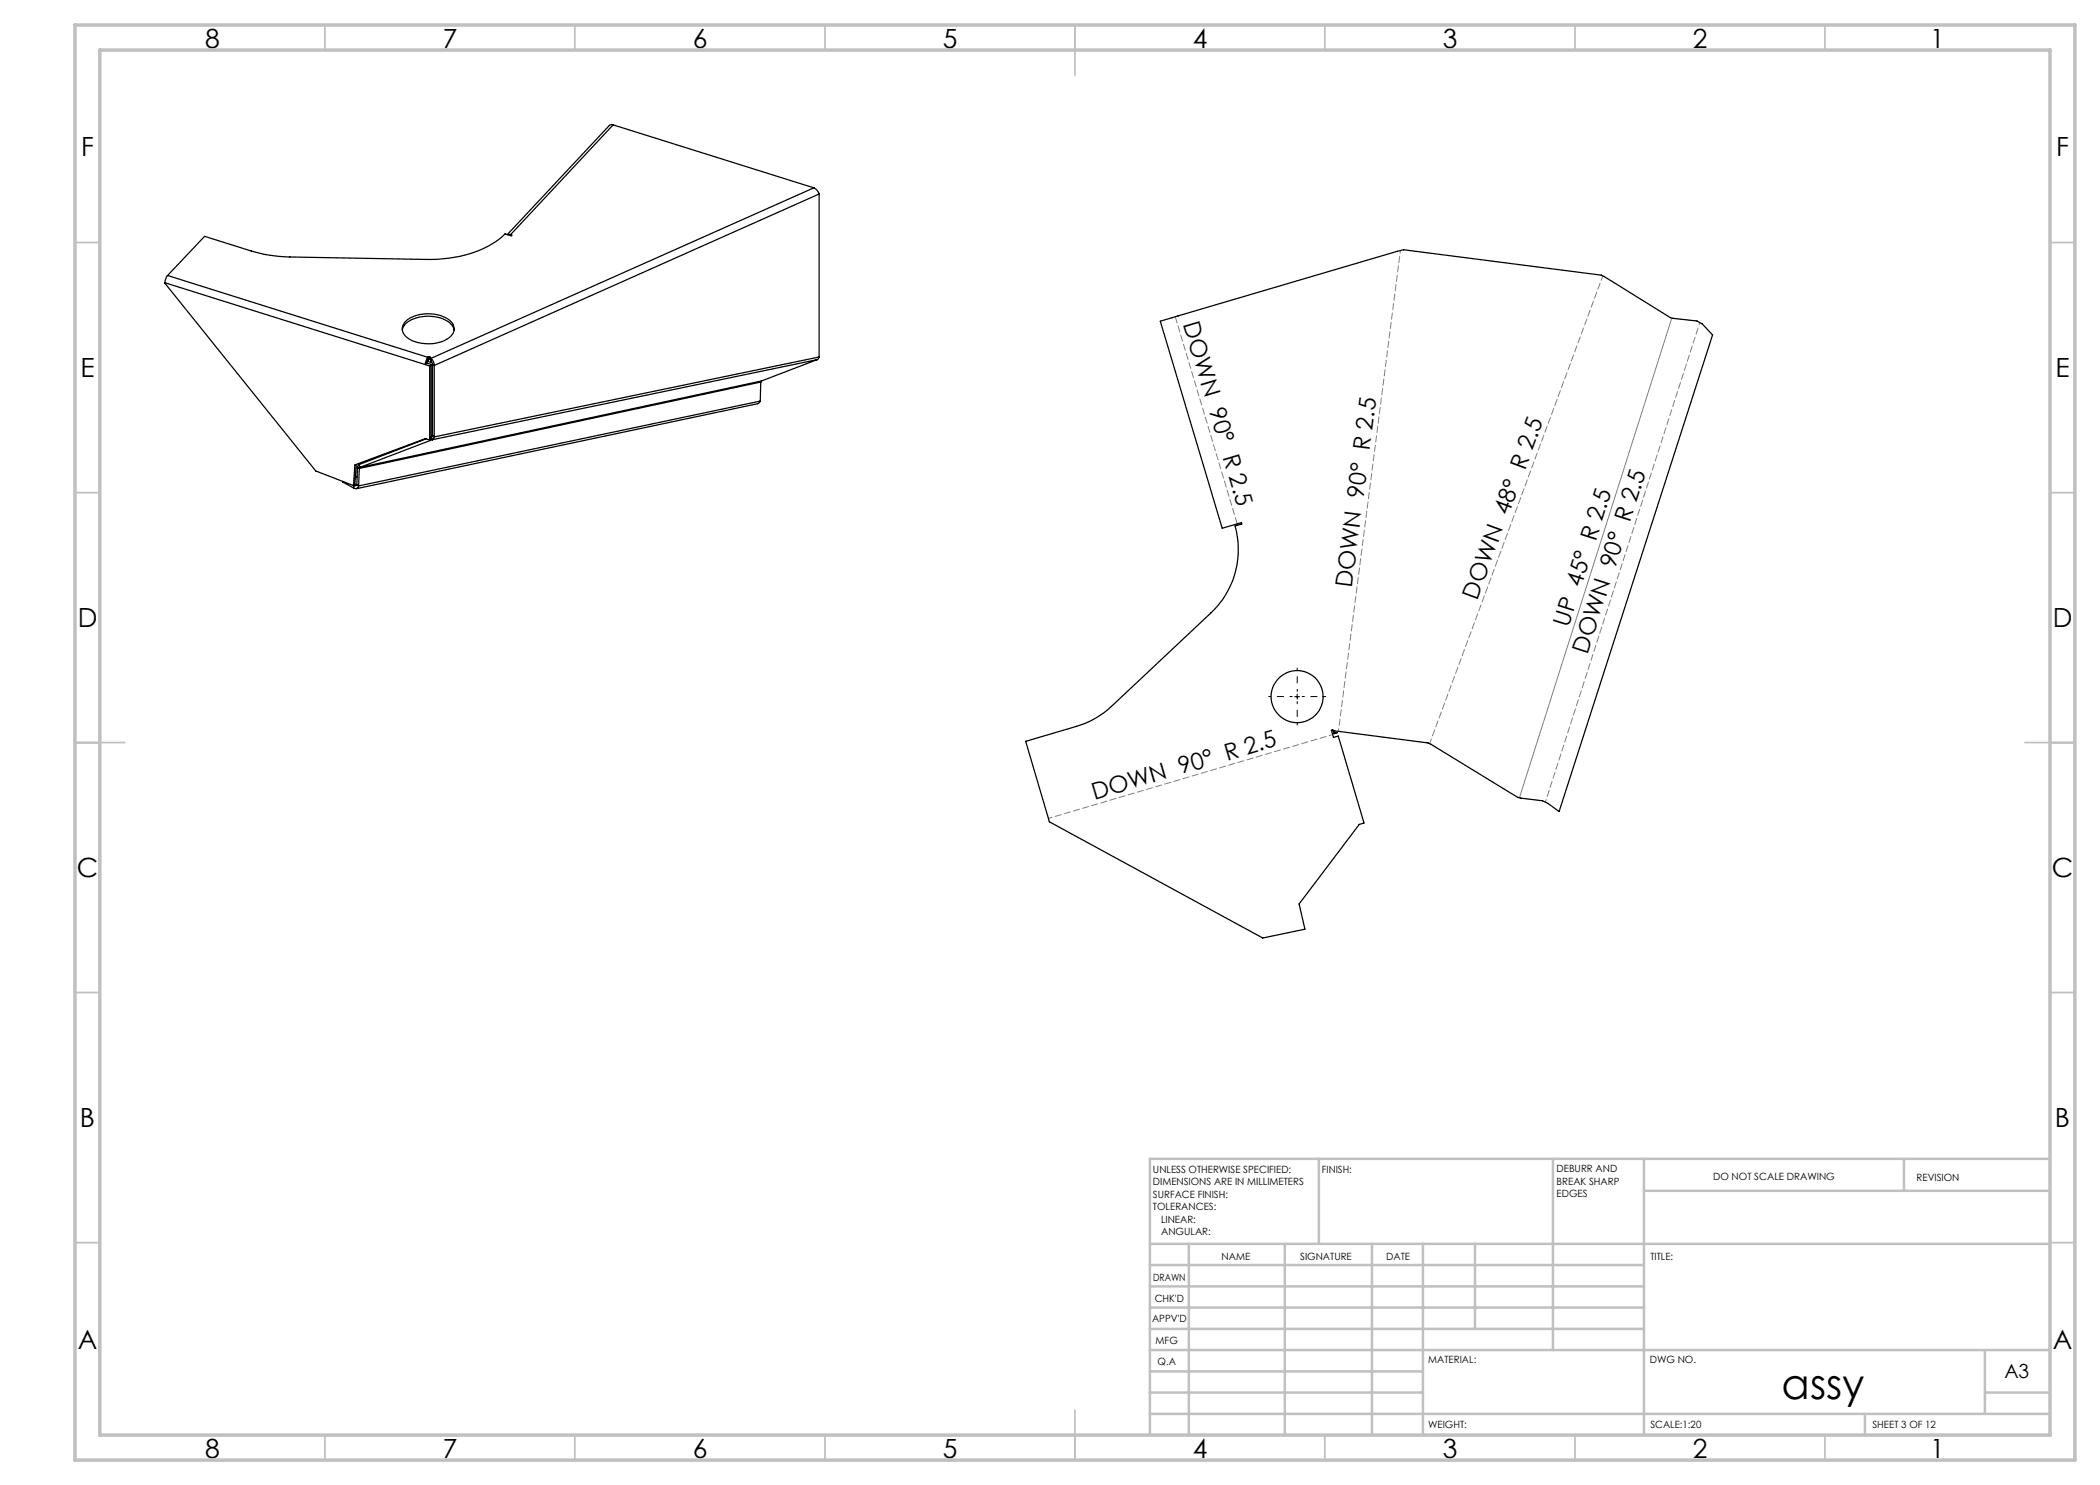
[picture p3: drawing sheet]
<svg xmlns="http://www.w3.org/2000/svg" width="420mm" height="297mm" viewBox="0 0 420 297" stroke-linecap="round" stroke-linejoin="round" font-family="sans-serif">
<path d="M258.4 139.3h-4.7M259.4 138.3v-4.7M260.4 139.3h4.7M259.4 140.3v4.7" fill="none" stroke="#000" stroke-width=".2" stroke-dasharray="15.2 1.3 1.3 1.3" stroke-dashoffset="14.8"/>
<path d="M258.9 139.3h1M259.4 138.8v1" fill="none" stroke="#000" stroke-width=".2"/>
<path d="M334.4 63.6l-30.5 96" fill="none" stroke="#808080" stroke-width=".2"/>
<path d="M267.7 146.3l12.4-96.2M309.1 160.4l30.9-95.9" fill="none" stroke="#808080" stroke-width=".2" stroke-dasharray="1.3 .6" stroke-dashoffset=".7"/>
<path d="M285.9 148.7l34.7-93.5" fill="none" stroke="#808080" stroke-width=".2" stroke-dasharray="1.3 .6" stroke-dashoffset=".3"/>
<path d="M209.7 163.7l56.9-16.8" fill="none" stroke="#808080" stroke-width=".2" stroke-dasharray="1.3 .6" stroke-dashoffset=".5"/>
<path d="M235.1 63.3l12.3 41.5" fill="none" stroke="#808080" stroke-width=".2" stroke-dasharray="1.3 .6"/>
<g fill="none" stroke="#c0c0c0" stroke-width=".35">
<path d="M65 5v5M115 5v5M165 5v5M215 5v10M265 5v5M315 5v5M365 5v5M15 48.5h5M410 48.5h5M15 98.5h5M410 98.5h5M15 148.5h10"/>
<path d="M405 148.5h10M15 198.5h5M410 198.5h5M15 248.5h5M410 248.5h5M65 287v5M115 287v5M165 287v5M215 282v10M265 287v5M315 287v5M365 287v5"/>
</g>
<g fill="none" stroke="#c0c0c0" stroke-width=".5">
<path d="M263.8 231.8v17M310.6 231.8v38.2M328.8 231.8v55.2M328.8 238.2h81.2M380.8 231.8v6.4M410 231.8h-180v55.2M230 248.8h180M230 257.3h98.8M230 253h98.8M237.8 248.8v38.2M257 248.8v38.2M274.4 248.8v38.2"/>
<path d="M284.6 248.8v38.2M295 248.8v17M230 265.8h98.8M230 261.5h98.8M230 278.5h54.6M230 274.3h54.6M230 270h180M397 278.5h13M397 270v12.8M230 282.8h180M373 282.8v4.2"/>
</g>
<path d="M15 5h400v287h-400zM20 10h390v277h-390z" fill="none" stroke="#c0c0c0" stroke-width=".7"/>
<g fill="none" stroke="#000" stroke-width=".25">
<path d="M122.6 25l-.3-.1-.5 .2-20.3 21.8M122.6 25l-20.5 21.9M122.6 25l40.2 12.6M162.8 37.6a2.09 2.09 0 0 1 1 1.2M162.8 37.6l-76.6 34.1M163.8 38.8l-76.9 34.3M163.8 38.8v32.6M33 56.5l52.1 16.4M33 56.5l30.1 37.7 7.6 2.9M33.5 55.1l-.3 .5-.2 .9M33.5 55.1l52.1 16.4M101.5 46.9h.6"/>
<path d="M102.1 46.9l.3 .1-.2 .2-1.2-.4a19.9 19.9 0 0 1-12.4 4.9l-3.3 .2-27.3-.5a29.1 29.1 0 0 1-7.8-1.2l-9.3-2.9-7.4 7.8M102.1 46.9v.2M80.5 66a3.4 3.4 0 0 1 2.9-2.5 7 7 0 0 1 7.1 1.7l.3 .8M80.9 64.5a7.2 7.2 0 0 1 7.7-1.2 2.85 2.85 0 0 1 2.2 2.7 4 4 0 0 1-3.5 2.6 7.3 7.3 0 0 1-6.2-1.4 1.92 1.92 0 0 1-.2-2.7zM85.1 72.9l.8 .3M85.3 72.6l-.2 .3M85.3 72.6l.9 .3M85.6 71.5l-.4 .6-.1 .8M85.6 72l-.3 .6M85.6 71.5v.8l.6 .2v-.8M85.6 71.9v.1M85.7 71.3l.3 .1-.4 .4 .6 .2-.4-.4 .2-.1"/>
<path d="M85.7 71.3l-.1 .2M85.7 71.3v.4M85.9 73.2v14.8M86 71.5l.2 .2M86 71.5v.3M86.2 71.7a1.84 1.84 0 0 1 .7 1.4M86.2 72.2l.3 .6M86.2 72.9v14.8l-.3 .3M86.2 72.9l-.3 .3M86.5 72.8l.4 .3M86.5 72.8v14.3M86.9 73.1v14.3"/>
<path d="M152.2 76.4l-80.3 17.3M152.2 76.4l-.2 3.8M152.3 76.2l-.1 .2M152.3 76.2l-80.3 17.3M163.4 71.9l-76.9 16M163.4 71.9l-11.1 4.3M163.8 71.4l-.4 .5M163.8 71.4l-76.9 16M232.1 64.2l48.6-14.3 39.6 5.1 13.8 8.5 5.3 .7 1.1 .6 2 2.2-30.7 95.3-2.2-1.6-1.1-.5-4.9-.7-18-10.9-18.8-2.4-.1 .3h.7l-.6 .3-.2-.8h-.3l.4 1.5 1-.3 5.1 17.4-.9 .3-12.1 15.9 1.2 5-8.4 1.8-42.7-23.2-4.8-16.1 10.2-3a17.3 17.3 0 0 0 7-4l19.9-18.7a17.4 17.4 0 0 0 4.8-17.4l1.4-.4-.1-.3-3.9 1.2zM68.6 96.3l-.1 .1 2.2 1.2M70.8 97v.1M70.8 97.1l-.1 .5"/>
<path d="M71.3 92.9l-.3 3.9-.3 .3M71.3 97l-.5 .1M71.4 96.9l-.3 .3-.3-.1M71.4 96.9l.3 .3M71.4 95.3l-.3 .1M71.5 93.4l.4 .3M71.5 93.4l-.1 3.5M71.7 97.2a.62 .62 0 0 1-1 .4M71.8 92.9l-.3 .5M71.8 92.9l.2 .6M71.9 93.7l-.2 3.5M72 93.5l-.1 .2"/>
<path d="M85.2 87.8l-13.4 5.1M85.9 88l-.8-.3-14.1 5.3-.3 4.1M86.2 87.4h.1M86.3 87.4l.2 .5M86.5 87.9l-14.5 5.6M86.5 87.1l-.2 .3M86.5 87.1l.4 .3M86.9 87.4l-.4 .5M152 80.2l-.5 .5-80.3 17.1M152 80.2l-80.3 17"/>
<circle cx="259.4" cy="139.3" r="5.2"/>
</g>
<text font-size="8.5" x="356.3" y="279.7">assy</text>
<g font-size="5.3">
<text x="41" y="9.5">8</text>
<text x="88.5" y="9.5">7</text>
<text x="138.5" y="9.5">6</text>
<text x="188.5" y="9.5">5</text>
<text x="238.5" y="9.5">4</text>
<text x="288.5" y="9.5">3</text>
<text x="338.5" y="9.5">2</text>
<text x="386" y="9.5">1</text>
<text x="16.2" y="31.2">F</text>
<text x="411.2" y="31.2">F</text>
<text x="16.1" y="75.5">E</text>
<text x="411.1" y="75.5">E</text>
<text x="15.5" y="125.5">D</text>
<text x="410.5" y="125.5">D</text>
<text x="15.4" y="175.5">C</text>
<text x="410.4" y="175.5">C</text>
<text x="16" y="225.5">B</text>
<text x="411" y="225.5">B</text>
<text x="15.5" y="269.7">A</text>
<text x="410.5" y="269.7">A</text>
<text x="41" y="291.5">8</text>
<text x="88.5" y="291.5">7</text>
<text x="138.5" y="291.5">6</text>
<text x="188.5" y="291.5">5</text>
<text x="238.5" y="291.5">4</text>
<text x="288.5" y="291.5">3</text>
<text x="338.5" y="291.5">2</text>
<text x="386" y="291.5">1</text>
</g>
<g font-size="4.7">
<text x="236.6" y="64.8" transform="rotate(73 236.6 64.8)">DOWN 90° R 2.5</text>
<text x="270.4" y="117.7" transform="rotate(-83 270.4 117.7)">DOWN 90° R 2.5</text>
<text x="295.4" y="120.1" transform="rotate(-70 295.4 120.1)">DOWN 48° R 2.5</text>
<text x="313.7" y="125.5" transform="rotate(-72 313.7 125.5)">UP 45° R 2.5</text>
<text x="317.5" y="131" transform="rotate(-72 317.5 131)">DOWN 90° R 2.5</text>
<text x="218.9" y="160" transform="rotate(-16 218.9 160)">DOWN 90° R 2.5</text>
</g>
<text font-size="3.9" x="400.9" y="275.5">A3</text>
<g font-size="2">
<text x="230.6" y="234.6">UNLESS OTHERWISE SPECIFIED:</text>
<text x="230.6" y="237.1">DIMENSIONS ARE IN MILLIMETERS</text>
<text x="230.6" y="239.6">SURFACE FINISH:</text>
<text x="264.4" y="234.6">FINISH:</text>
<text x="311.3" y="234.5">DEBURR AND</text>
<text x="311.3" y="237">BREAK SHARP</text>
<text x="311.3" y="239.5">EDGES</text>
<text x="342.6" y="236">DO NOT SCALE DRAWING</text>
<text x="383.3" y="236.2">REVISION</text>
<text x="230.6" y="242.1">TOLERANCES:</text>
<text x="232.2" y="244.6">LINEAR:</text>
<text x="232.2" y="247.1">ANGULAR:</text>
<text x="244.3" y="252">NAME</text>
<text x="260" y="251.9">SIGNATURE</text>
<text x="277.2" y="251.9">DATE</text>
<text x="330.1" y="251.9">TITLE:</text>
<text x="230.6" y="256.1">DRAWN</text>
<text x="230.9" y="260.3">CHK'D</text>
<text x="230.4" y="264.4">APPV'D</text>
<text x="231.1" y="268.8">MFG</text>
<text x="231.5" y="273">Q.A</text>
<text x="285.6" y="272.5">MATERIAL:</text>
<text x="330" y="272.5">DWG NO.</text>
<text x="285.6" y="285.5">WEIGHT:</text>
<text x="330.1" y="285.6">SCALE:1:20</text>
<text x="374.5" y="285.6">SHEET 3 OF 12</text>
</g>
</svg>
